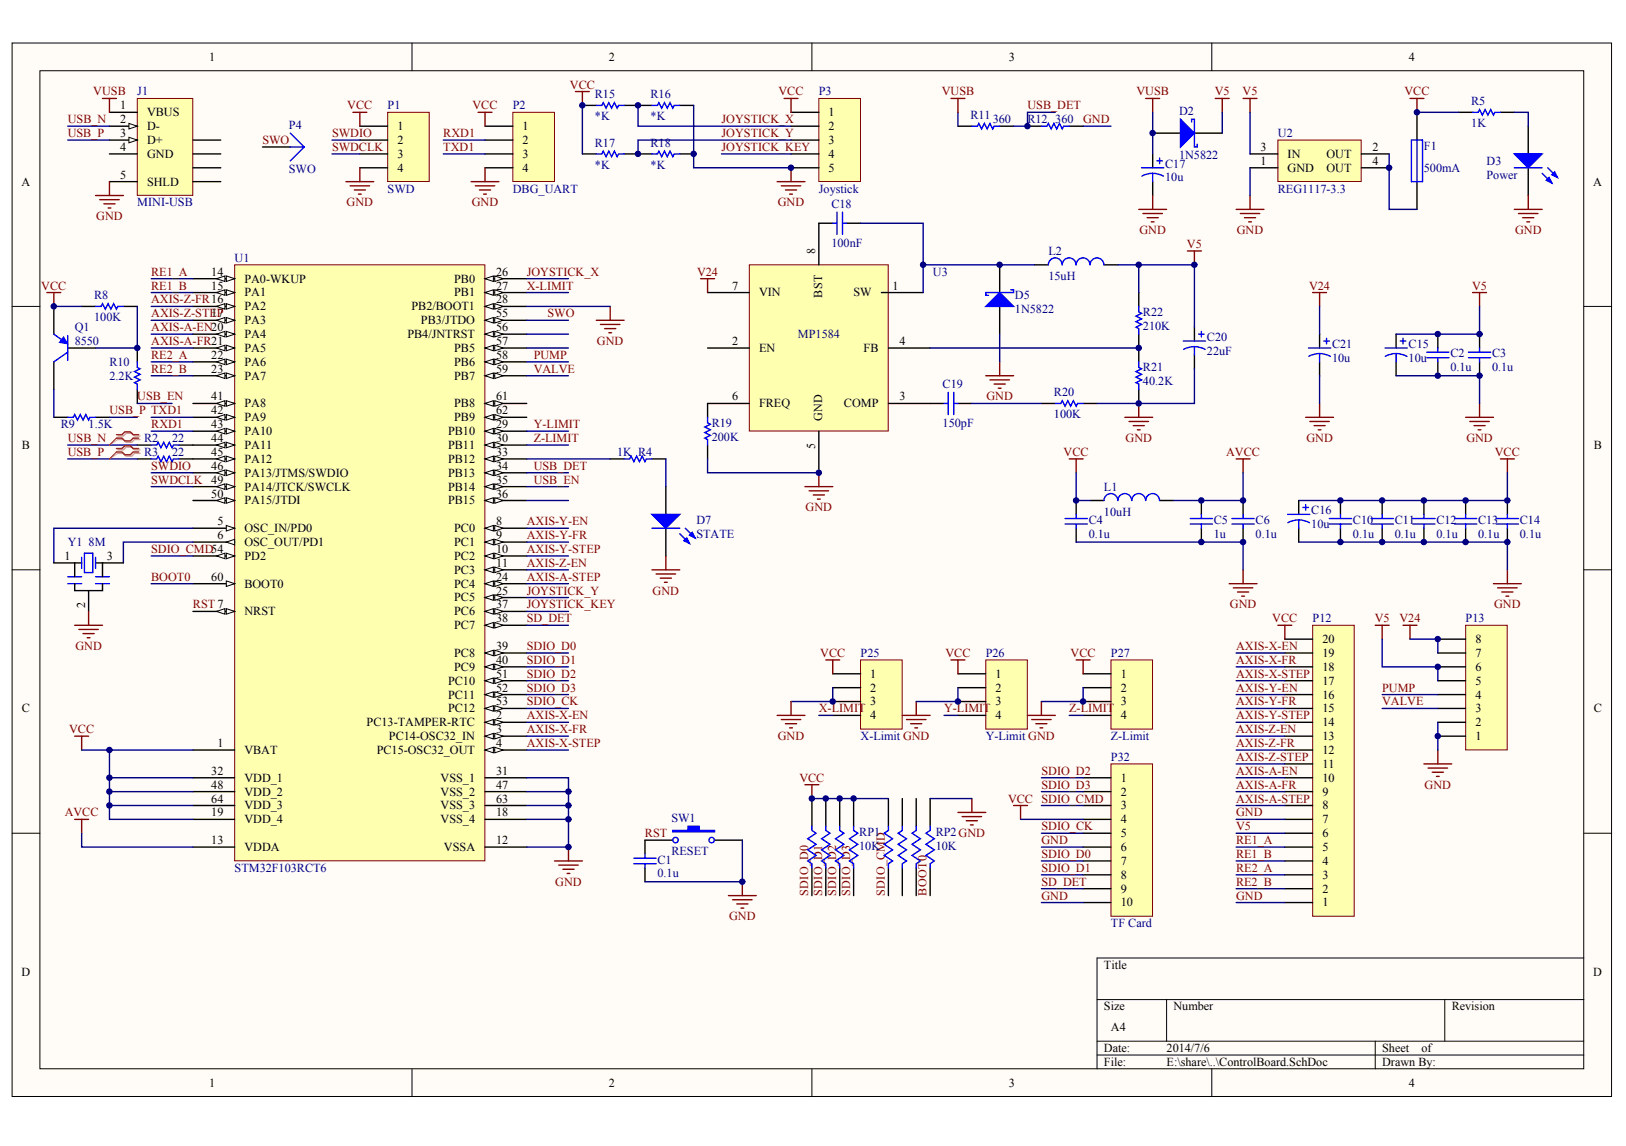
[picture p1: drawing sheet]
# Altium project ControlBoard.PrjPCB
1 sheet, 61 parts. Net scope: global (net labels, ports and power ports of the same name join across sheets).
Board file: ControlBoard.PcbDoc

## Sheet ControlBoard.SchDoc
size A4

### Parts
C1  value 0.1u  [C-1608[0603]]  (hidden comment: Cap Semi)
C2  value 0.1u  [C-1608[0603]]  (hidden comment: Cap Semi)
C3  value 0.1u  [C-1608[0603]]  (hidden comment: Cap Semi)
C4  value 0.1u  [C-1608[0603]]  (hidden comment: Cap Semi)
C5  value 1u  [C-1608[0603]]  (hidden comment: Cap Semi)
C6  value 0.1u  [C-1608[0603]]  (hidden comment: Cap Semi)
C10  value 0.1u  [C-1608[0603]]  (hidden comment: Cap Semi)
C11  value 0.1u  [C-1608[0603]]  (hidden comment: Cap Semi)
C12  value 0.1u  [C-1608[0603]]  (hidden comment: Cap Semi)
C13  value 0.1u  [C-1608[0603]]  (hidden comment: Cap Semi)
C14  value 0.1u  [C-1608[0603]]  (hidden comment: Cap Semi)
C15  value 10u  [C-2012[0805]]  (hidden comment: Cap Pol3)
C16  value 10u  [C-2012[0805]]  (hidden comment: Cap Pol3)
C17  value 10u  [C-2012[0805]]  (hidden comment: Cap Pol3)
C18  value 100nF  [C-1608[0603]]  (hidden comment: Cap Semi)
C19  value 150pF  [C-1608[0603]]  (hidden comment: Cap Semi)
C20  value 22uF  [C1206]  (hidden comment: Cap Pol3)
C21  value 10u  [C1206]  (hidden comment: Cap Pol3)
D2  1N5822  [DO-214AC]
D3  Power  [LED-0805]
D5  1N5822  [DO-214AC]
D7  STATE  [LED-0805]
F1  value 500mA  [2012[0805]]
J1  MINI-USB  [Mini USB 3D]
L1  value 10uH  [L0603]  (hidden comment: Inductor)
L2  value 15uH  [GDRH104R]  (hidden comment: Inductor)
P1  SWD  [HDR1X4]
P2  DBG_UART  [HDR1X4]
P3  Joystick  [HDR1X5]
P4  SWO  [HDR1X1]
P12  Header 20  [HDR1X20-3D]  (value not drawn)
P13  Header 8  [HDR1X8-3D]  (value not drawn)
P25  X-Limit  [HDR1X4]
P26  Y-Limit  [HDR1X4]
P27  Z-Limit  [HDR1X4]
P32  TF Card  [MicroSD auto]
Q1  8550  [SOT23B]
R2  value 22  [R-1608[0603]]  (hidden comment: Res Semi)
R3  value 22  [R-1608[0603]]  (hidden comment: Res Semi)
R4  value 1K  [R-1608[0603]]  (hidden comment: Res Semi)
R5  value 1K  [R-1608[0603]]  (hidden comment: Res Semi)
R8  value 100K  [R-1608[0603]]  (hidden comment: Res Semi)
R9  value 1.5K  [R-1608[0603]]  (hidden comment: Res Semi)
R10  value 2.2K  [R-1608[0603]]  (hidden comment: Res Semi)
R11  value 360  [R-1608[0603]]  (hidden comment: Res Semi)
R12  value 360  [R-1608[0603]]  (hidden comment: Res Semi)
R15  value 100K  [R-1608[0603]]  (hidden comment: Res Semi)
R16  value 100K  [R-1608[0603]]  (hidden comment: Res Semi)
R17  value 100K  [R-1608[0603]]  (hidden comment: Res Semi)
R18  value 100K  [R-1608[0603]]  (hidden comment: Res Semi)
R19  value 200K  [R-1608[0603]]  (hidden comment: Res Semi)
R20  value 100K  [R-1608[0603]]  (hidden comment: Res Semi)
R21  value 40.2K  [R-1608[0603]]  (hidden comment: Res Semi)
R22  value 210K  [R-1608[0603]]  (hidden comment: Res Semi)
RP1  10K  [R0603x4]
RP2  10K  [R0603x4]
SW1  RESET  [SW-3D]
U1  STM32F103RCT6  [LQFP64_N]
U2  REG1117-3.3  [SOT223-3D]
U3  MP1584  [MP1584]  (value not drawn)
Y1  8M  [Crystal_C]

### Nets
AVCC: C5.2 C6.2 L1.2 U1.13(VDDA)
GND: C1.1 C2.1 C3.1 C4.1 C5.1 C6.1 C10.1 C11.1 C12.1 C13.1 C14.1 C15.2 C16.2 C17.2 C20.2 C21.2 D3.2(K) D5.1(A) D7.2(K) J1.5(SHLD) P1.4 P2.4 P3.5 P12.1 P12.7 P13.1 P13.2 P25.2 P25.3 P26.2 P26.3 P27.2 P27.3 P32.6 P32.10 R12.1 R16.1 R18.1 R19.1 R20.1 R21.2 RP2.4 SW1.2 U1.12(VSSA) U1.18(VSS_4) U1.28(PB2/BOOT1) U1.31(VSS_1) U1.47(VSS_2) U1.63(VSS_3) U2.1(GND) U3.5(GND) Y1.2(GND)
V5: C2.2 C3.2 C15.1 C20.1 D2.2(K) L2.2 P12.6 P13.5 P13.6 R22.1 U2.3(IN)
V24: C21.1 P13.7 P13.8 U3.7(VIN)
VCC: C4.2 C10.2 C11.2 C12.2 C13.2 C14.2 C16.1 F1.2 L1.1 P1.1 P2.1 P3.1 P12.20 P25.1 P26.1 P27.1 P32.4 Q1.3(E) R5.2 R8.2 R15.2 R17.2 RP1.5 RP1.6 RP1.7 RP1.8 RP2.1 U1.1(VBAT) U1.19(VDD_4) U1.32(VDD_1) U1.48(VDD_2) U1.64(VDD_3)
VUSB: C17.1 D2.1(A) J1.1(VBUS) R11.2
AXIS-A-EN: P12.10 U1.20(PA4)
AXIS-A-FR: P12.9 U1.21(PA5)
AXIS-A-STEP: P12.8 U1.24(PC4)
AXIS-X-EN: P12.19 U1.2(PC13-TAMPER-RTC)
AXIS-X-FR: P12.18 U1.3(PC14-OSC32_IN)
AXIS-X-STEP: P12.17 U1.4(PC15-OSC32_OUT)
AXIS-Y-EN: P12.16 U1.8(PC0)
AXIS-Y-FR: P12.15 U1.9(PC1)
AXIS-Y-STEP: P12.14 U1.10(PC2)
AXIS-Z-EN: P12.13 U1.11(PC3)
AXIS-Z-FR: P12.12 U1.16(PA2)
AXIS-Z-STEP: P12.11 U1.17(PA3)
BOOT0: RP2.5 U1.60(BOOT0)
JOYSTICK_KEY: P3.4 U1.37(PC6)
JOYSTICK_X: P3.2 R15.1 R16.2 U1.26(PB0)
JOYSTICK_Y: P3.3 R17.1 R18.2 U1.25(PC5)
PUMP: P13.4 U1.58(PB6)
RE1_A: P12.5 U1.14(PA0-WKUP)
RE1_B: P12.4 U1.15(PA1)
RE2_A: P12.3 U1.22(PA6)
RE2_B: P12.2 U1.23(PA7)
RST: C1.2 SW1.1 U1.7(NRST)
RXD1: P2.2 U1.43(PA10)
SD_DET: P32.9 U1.38(PC7)
SDIO_CK: P32.5 U1.53(PC12)
SDIO_CMD: P32.3 RP2.8 U1.54(PD2)
SDIO_D0: P32.7 RP1.1 U1.39(PC8)
SDIO_D1: P32.8 RP1.2 U1.40(PC9)
SDIO_D2: P32.1 RP1.3 U1.51(PC10)
SDIO_D3: P32.2 RP1.4 U1.52(PC11)
SWDCLK: P1.3 U1.49(PA14/JTCK/SWCLK)
SWDIO: P1.2 U1.46(PA13/JTMS/SWDIO)
SWO: P4.1 U1.55(PB3/JTDO)
TXD1: P2.3 U1.42(PA9)
USB_DET: R11.1 R12.2 U1.34(PB13)
USB_EN: R10.1 U1.35(PB14)
USB_N: J1.2(D-) R2.1
USB_P: J1.3(D+) R3.1 R9.1
VALVE: P13.3 U1.59(PB7)
X-LIMIT: P25.4 U1.27(PB1)
Y-LIMIT: P26.4 U1.29(PB10)
Z-LIMIT: P27.4 U1.30(PB11)
NetC18_1: C18.1 D5.2(K) L2.1 U3.1(SW)
NetC18_2: C18.2 U3.8(BST)
NetC19_1: C19.1 R20.2
NetC19_2: C19.2 U3.3(COMP)
NetD3_1: D3.1(A) R5.1
NetD7_1: D7.1(A) R4.2
NetF1_1: F1.1 U2.2(OUT) U2.4(OUT)
NetQ1_1: Q1.1(C) R9.2
NetQ1_2: Q1.2(B) R8.1 R10.2
NetR2_2: R2.2 U1.44(PA11)
NetR3_2: R3.2 U1.45(PA12)
NetR4_1: R4.1 U1.33(PB12)
NetR19_2: R19.2 U3.6(FREQ)
NetR21_1: R21.1 R22.2 U3.4(FB)
NetU1_5: U1.5(OSC_IN/PD0) Y1.1(OSC1)
NetU1_6: U1.6(OSC_OUT/PD1) Y1.3(OSC2)

Not connected (* = marked no-connect by the designer): J1 4(GND) 6(SHLD) 7(SHLD) 8(SHLD) 9(SHLD); RP2 2 3 6 7; U1 36(PB15) 41(PA8) 50(PA15/JTDI) 56(PB4/JNTRST) 57(PB5) 61(PB8) 62(PB9); U3 2(EN)

### Layout directives
differential pair: USB_N, USB_P
